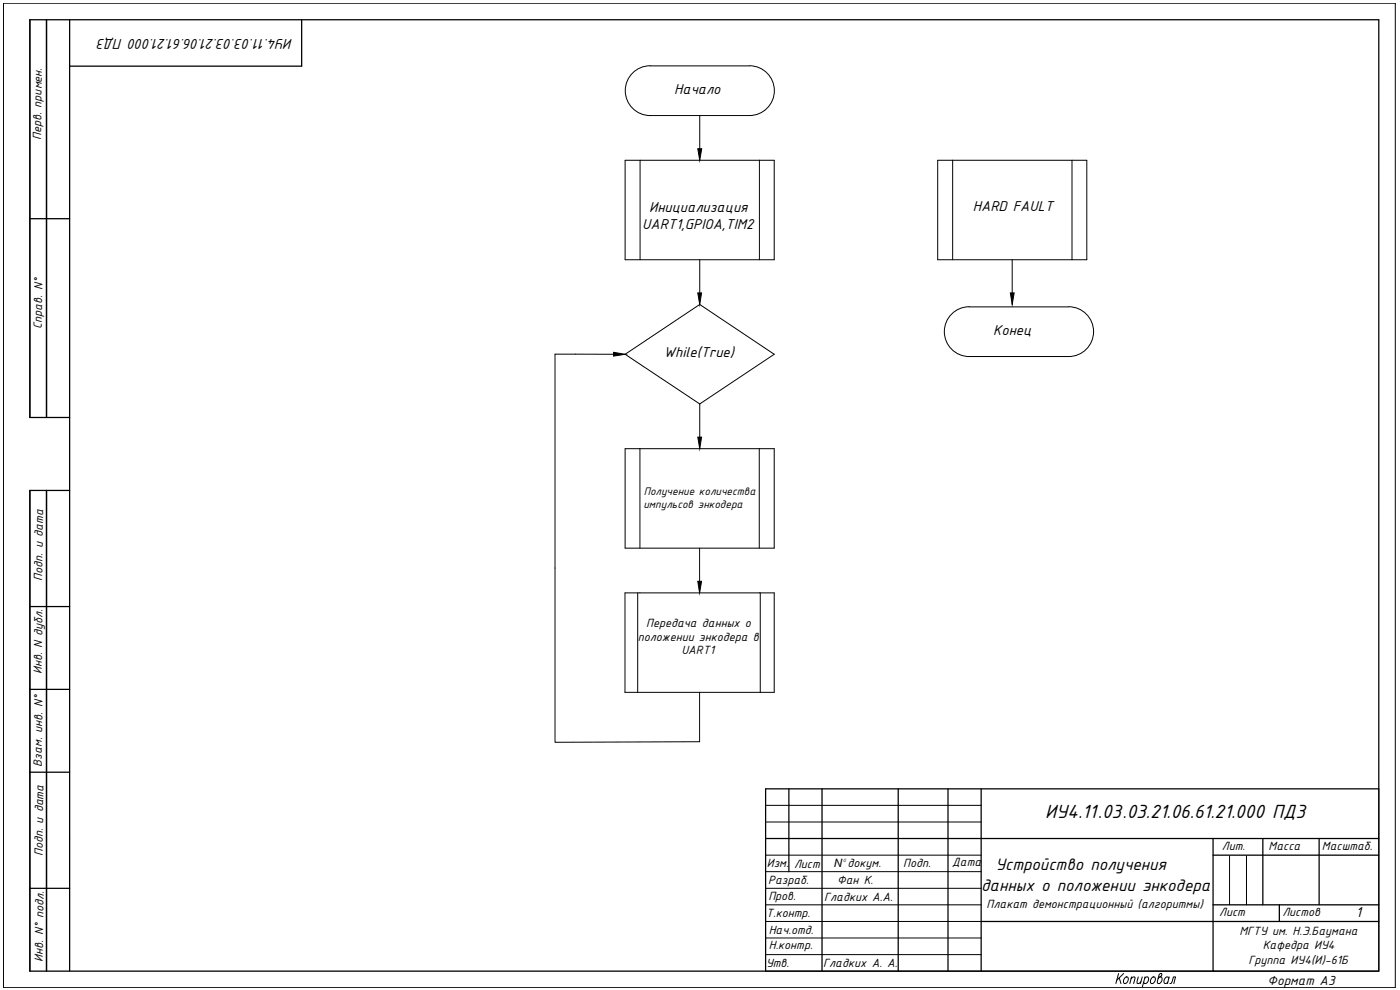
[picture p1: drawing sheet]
<svg xmlns="http://www.w3.org/2000/svg" width="420mm" height="297mm" viewBox="0 0 420 297" stroke-linecap="round" stroke-linejoin="round" font-family="sans-serif">
<!-- layer: KONTUR -->
<path d="M1 1h417.7v295.3h-417.7z" fill="none" stroke="#000" stroke-width=".3"/>
<g fill="none" stroke="#000" stroke-width=".38">
<path d="M14 5.9v119.4M20.9 5.9v285.5M90.5 5.9v14h-69.6M9 65.6h11.9M20.9 125.3h-11.9v-119.4h404.8v285.5h-404.8v-144.2h11.9M14 147.2v144.2M9 182h11.9M9 206.8h11.9M9 231.7h11.9M236.8 236.7v24.8M246.7 236.7v54.7M269.6 236.7v54.7"/>
<path d="M284.5 236.7v54.7M294.5 236.7v54.7M413.8 236.7h-184v54.7M229.8 251.6h184M364.1 251.6v39.8M364.1 256.6h49.7M379 251.6v19.9M395.9 251.6v19.9M9 266.5h11.9M294.5 276.5h119.3M364.1 271.5h49.7M383.9 271.5v5"/>
</g>
<path d="M369 256.8v14.7M374.1 256.8v14.7M229.8 276.5h64.7M229.8 271.5h64.7M229.8 266.5h64.7M229.8 286.4h64.7M229.8 281.4h64.7" fill="none" stroke="#000" stroke-width=".3"/>
<!-- layer: 0 -->
<path d="M172.7 106.3h-6.1v116.4l43.4-.2v-14.8M413.8 236.7v54.7h-184M229.8 256.6h64.7M229.8 246.6h64.7M229.8 241.6h64.7M229.8 261.5h64.7M364.1 291.4h.1" fill="none" stroke="#000" stroke-width=".3"/>
<g fill="none" stroke="#000" stroke-width=".3">
<path d="M335.7 292.1l-.8 3M335.9 293.4l.5 1.7M337.2 292.1l-2 2M337.5 293.5l.8-.4a1.13 1.13 0 0 1 .2 1.3 1.13 1.13 0 0 1-1.2 .6l-.1-.7zM339.5 293.7l.6-.6 .5 .1-.4 1.9M339.6 293.1l-.5 2M341.6 293.1l-.4 1.9 .5 .1 .7-.6M342.8 293.1l-.5 2M343.5 293.5l.9-.4a1.13 1.13 0 0 1 .1 1.3 1.13 1.13 0 0 1-1.1 .6l-.2-.3M343.6 293.1l-.8 3M345.6 293.5l.8-.4a1.11 1.11 0 0 1 .2 1.3 1.11 1.11 0 0 1-1.2 .6l-.1-.7zM348.1 293.1h.3a1.11 1.11 0 0 1 .2 1.3 1.11 1.11 0 0 1-1.2 .6l-.1-.5 .6-2.1 .7-.3-.1 .7-.9 .7"/>
<path d="M350.8 293.5l-.2-.3a1.14 1.14 0 0 0-1.1 .5 1.14 1.14 0 0 0-.1 1.3l.5 .1 .6-.4M350.9 293.1l-.5 2M351.1 295.1l.5-.1 .6-1.9h.6l-.5 2"/>
</g>
<!-- layer: lo -->
<path d="M195.1 19.8l29.8-.1a7.5 7.5 0 0 1 7.5 7.5 7.5 7.5 0 0 1-7.5 7.5h-29.8M195.1 19.7a7.5 7.5 0 0 0-7.5 7.5 7.5 7.5 0 0 0 7.5 7.5M210 34.7v9.9M210 77.9v10M303.8 77.9v10M320.7 92.1l-29.8-.1a7.5 7.5 0 0 0-7.5 7.5 7.5 7.5 0 0 0 7.5 7.5h29.8M320.7 92a7.5 7.5 0 0 1 7.5 7.5 7.5 7.5 0 0 1-7.5 7.5M172.7 106.3h11.4M210 121.2v9.9M210 164.5v9.9" fill="none" stroke="#000" stroke-width=".3"/>
<!-- layer: PCB_KUR_GTL -->
<g fill="none" stroke="#000" stroke-width=".3">
<path d="M187.6 48.1h44.8v29.8h-44.8zM192.1 48.1v29.8M227.9 48.1v29.8M281.4 48.1h44.8v29.8h-44.8zM285.9 48.1v29.8M321.7 48.1v29.8M187.6 106.3l22.4-14.9 22.4 14.9-22.4 14.9zM187.6 134.6h44.8v29.9h-44.8zM192.1 134.6v29.9M227.9 134.6v29.9M187.6 177.9h44.8v29.8h-44.8zM191.4 177.9v29.8"/>
<path d="M228.2 177.9v29.8"/>
</g>
<!-- layer: lo -->
<path d="M209.4 44.6h1.2l-.6 3.5zM209.4 87.9h1.2l-.6 3.5zM303.2 87.9h1.2l-.6 3.5zM184.1 105.7l3.5 .6-3.5 .5zM209.4 131.1h1.2l-.6 3.5zM209.4 174.4h1.2l-.6 3.5z" fill="#000" stroke="#000" stroke-width=".3"/>
<text font-size="6.2" x="313.7" y="245.3">ИУ4.11.03.03.21.06.61.21.000 ПД3</text>
<g font-size="5.4">
<text x="298.8" y="260.9">Устройство получения</text>
<text x="294.5" y="267.4">данных о положении энкодера</text>
</g>
<g font-size="4.6">
<text x="87.9" y="11.6" transform="rotate(-180 87.9 11.6)">ИУ4.11.03.03.21.06.61.21.000 ПД3</text>
<text x="202.3" y="28.2">Начало</text>
<text x="194.8" y="63.7">Инициализация</text>
<text x="292" y="63.2">HARD FAULT</text>
<text x="192.7" y="68.7">UART1,GPIOA,TIM2</text>
<text x="298.1" y="100.5">Конец</text>
<text x="199.2" y="107.2">While(True)</text>
<text x="406.9" y="275.2">1</text>
</g>
<text font-size="4.2" x="380.4" y="295.7">Формат А3</text>
<g font-size="3.9">
<text x="12.3" y="42" transform="rotate(-89 12.3 42)">Перв. примен.</text>
<text x="12.6" y="98.6" transform="rotate(-89 12.6 98.6)">Справ. N°</text>
<text x="12.7" y="174.2" transform="rotate(-89 12.7 174.2)">Подп. и дата</text>
<text x="193.9" y="188">Передача данных о</text>
<text x="191.5" y="192.2">положении энкодера в</text>
<text x="204.5" y="196.3">UART1</text>
<text x="12.6" y="202.3" transform="rotate(-89 12.6 202.3)">Инв. N дубл.</text>
<text x="12.5" y="230" transform="rotate(-89 12.5 230)">Взам. инв. N°</text>
<text x="12.8" y="256.9" transform="rotate(-89 12.8 256.9)">Подп. и дата</text>
<text x="366.7" y="254.9">Лит.</text>
<text x="380.7" y="255">Масса</text>
<text x="396.7" y="255">Масштаб.</text>
<text x="230.2" y="260.3">Изм.</text>
<text x="238.3" y="260.3">Лист</text>
<text x="271.1" y="260.1">Подп.</text>
<text x="285.8" y="260">Дата</text>
<text x="230.5" y="265.3">Разраб.</text>
<text x="251.2" y="265.1">Фан К.</text>
<text x="230" y="275">Т.контр.</text>
<text x="230.6" y="270.1">Пров.</text>
<text x="247.3" y="270.3">Гладких А.А.</text>
<text x="296.1" y="272.5">Плакат демонстрационный (алгоритмы)</text>
<text x="365.9" y="274.7">Лист</text>
<text x="384.9" y="274.8">Листов</text>
<text x="230.7" y="280.2">Нач.отд.</text>
<text x="372" y="280.7">МГТУ им. Н.Э.Баумана</text>
<text x="230.7" y="284.7">Н.контр.</text>
<text x="379" y="284.8">Кафедра ИУ4</text>
<text x="12.9" y="288.5" transform="rotate(-89 12.9 288.5)">Инв. N° подл.</text>
<text x="229.9" y="290.1">Утв.</text>
<text x="247.1" y="290.2">Гладких А. А.</text>
<text x="374.7" y="289.2">Группа ИУ4(И)-61Б</text>
</g>
<g font-size="3.5">
<text x="193.2" y="148.5">Получение количества</text>
<text x="193.1" y="152.3">импульсов энкодера</text>
<text x="250.2" y="260.3">N докум.</text>
</g>
<text font-size="1.5" x="253" y="258.8">О</text>
</svg>
